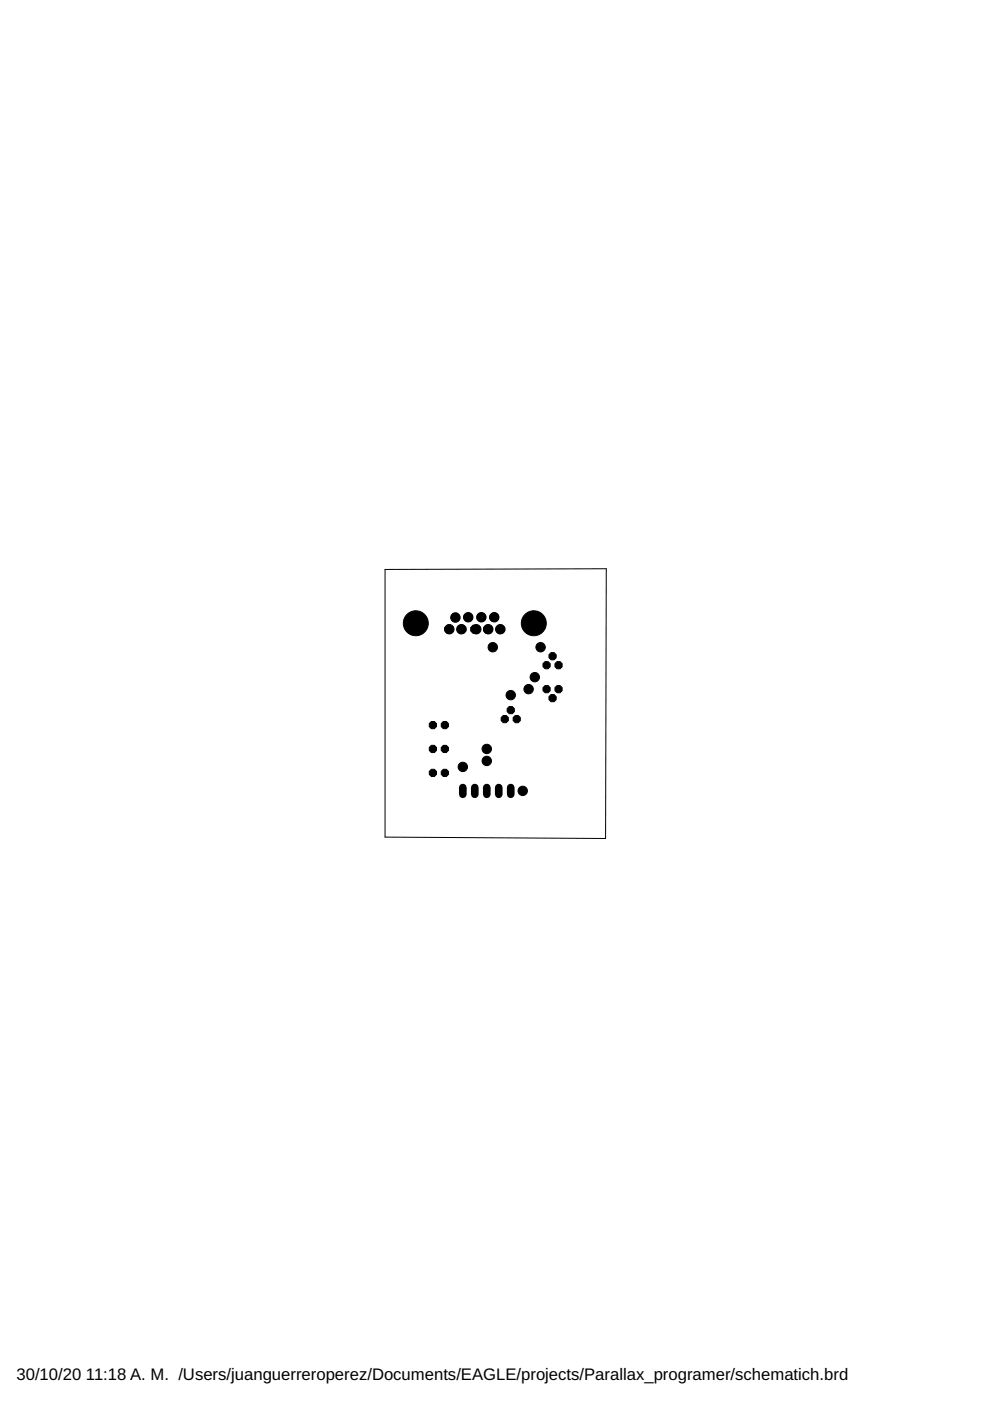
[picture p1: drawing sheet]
<svg xmlns="http://www.w3.org/2000/svg" width="210mm" height="297mm" viewBox="0 0 210 297" stroke-linecap="round" stroke-linejoin="round" font-family="sans-serif">
<g fill="#000" stroke="#000" stroke-width=".21">
<circle cx="95.2" cy="133.4" r=".94"/>
<circle cx="96.6" cy="130.9" r=".94"/>
<circle cx="97.9" cy="133.4" r=".94"/>
<circle cx="99.3" cy="130.9" r=".94"/>
<circle cx="100.7" cy="133.4" r=".94"/>
<circle cx="102" cy="130.9" r=".94"/>
<circle cx="103.4" cy="133.4" r=".94"/>
<circle cx="104.8" cy="130.9" r=".94"/>
<circle cx="106.2" cy="133.4" r=".94"/>
<circle cx="117.2" cy="139.1" r=".83"/>
<circle cx="91.8" cy="153.7" r=".83"/>
<circle cx="91.8" cy="158.8" r=".83"/>
<circle cx="94.3" cy="153.7" r=".83"/>
<circle cx="94.3" cy="158.8" r=".83"/>
<circle cx="107" cy="152.5" r=".83"/>
<circle cx="108.3" cy="150.6" r=".83"/>
<circle cx="109.6" cy="152.5" r=".83"/>
<circle cx="115.9" cy="146.1" r=".83"/>
<circle cx="115.9" cy="141" r=".83"/>
<circle cx="117.2" cy="148" r=".83"/>
<circle cx="118.4" cy="146.1" r=".83"/>
<circle cx="118.4" cy="141" r=".83"/>
<circle cx="91.8" cy="163.9" r=".83"/>
<circle cx="94.3" cy="163.9" r=".83"/>
</g>
<path d="M98.1 167v1.4M100.7 167v1.4M103.2 167v1.4M105.7 167v1.4M108.3 167v1.4" fill="none" stroke="#000" stroke-width="1.6"/>
<g fill="#000" stroke="#000" stroke-width=".21">
<circle cx="88.2" cy="132.1" r="2.65"/>
<circle cx="95.3" cy="133.4" r=".99"/>
<circle cx="96.6" cy="130.9" r=".99"/>
<circle cx="97.8" cy="133.4" r=".99"/>
<circle cx="99.3" cy="130.9" r=".99"/>
<circle cx="101" cy="133.4" r=".99"/>
<circle cx="102.1" cy="130.9" r=".99"/>
<circle cx="103.5" cy="133.4" r=".99"/>
<circle cx="104.5" cy="137.2" r=".99"/>
<circle cx="104.8" cy="130.9" r=".99"/>
<circle cx="106.1" cy="133.4" r=".99"/>
<circle cx="113.2" cy="132.1" r="2.65"/>
<circle cx="114.6" cy="137.2" r=".99"/>
<circle cx="103.2" cy="158.8" r=".99"/>
<circle cx="108.3" cy="147.4" r=".99"/>
<circle cx="112.1" cy="146.1" r=".99"/>
<circle cx="113.4" cy="143.6" r=".99"/>
<circle cx="98.1" cy="162.6" r=".99"/>
<circle cx="103.2" cy="161.3" r=".99"/>
<circle cx="110.8" cy="167.7" r=".99"/>
</g>
<path d="M81.6 120.7l46.9-.1-.1 57.2-46.8-.3z" fill="none" stroke="#000" stroke-width=".21"/>
<g font-size="3.5">
<text x="3.5" y="292.5">30/10/20</text>
<text x="18.2" y="292.5">11:18 A. M. /Users/juanguerreroperez/Documents/EAGLE/projects/Parallax_programer/schematich.brd</text>
</g>
</svg>
